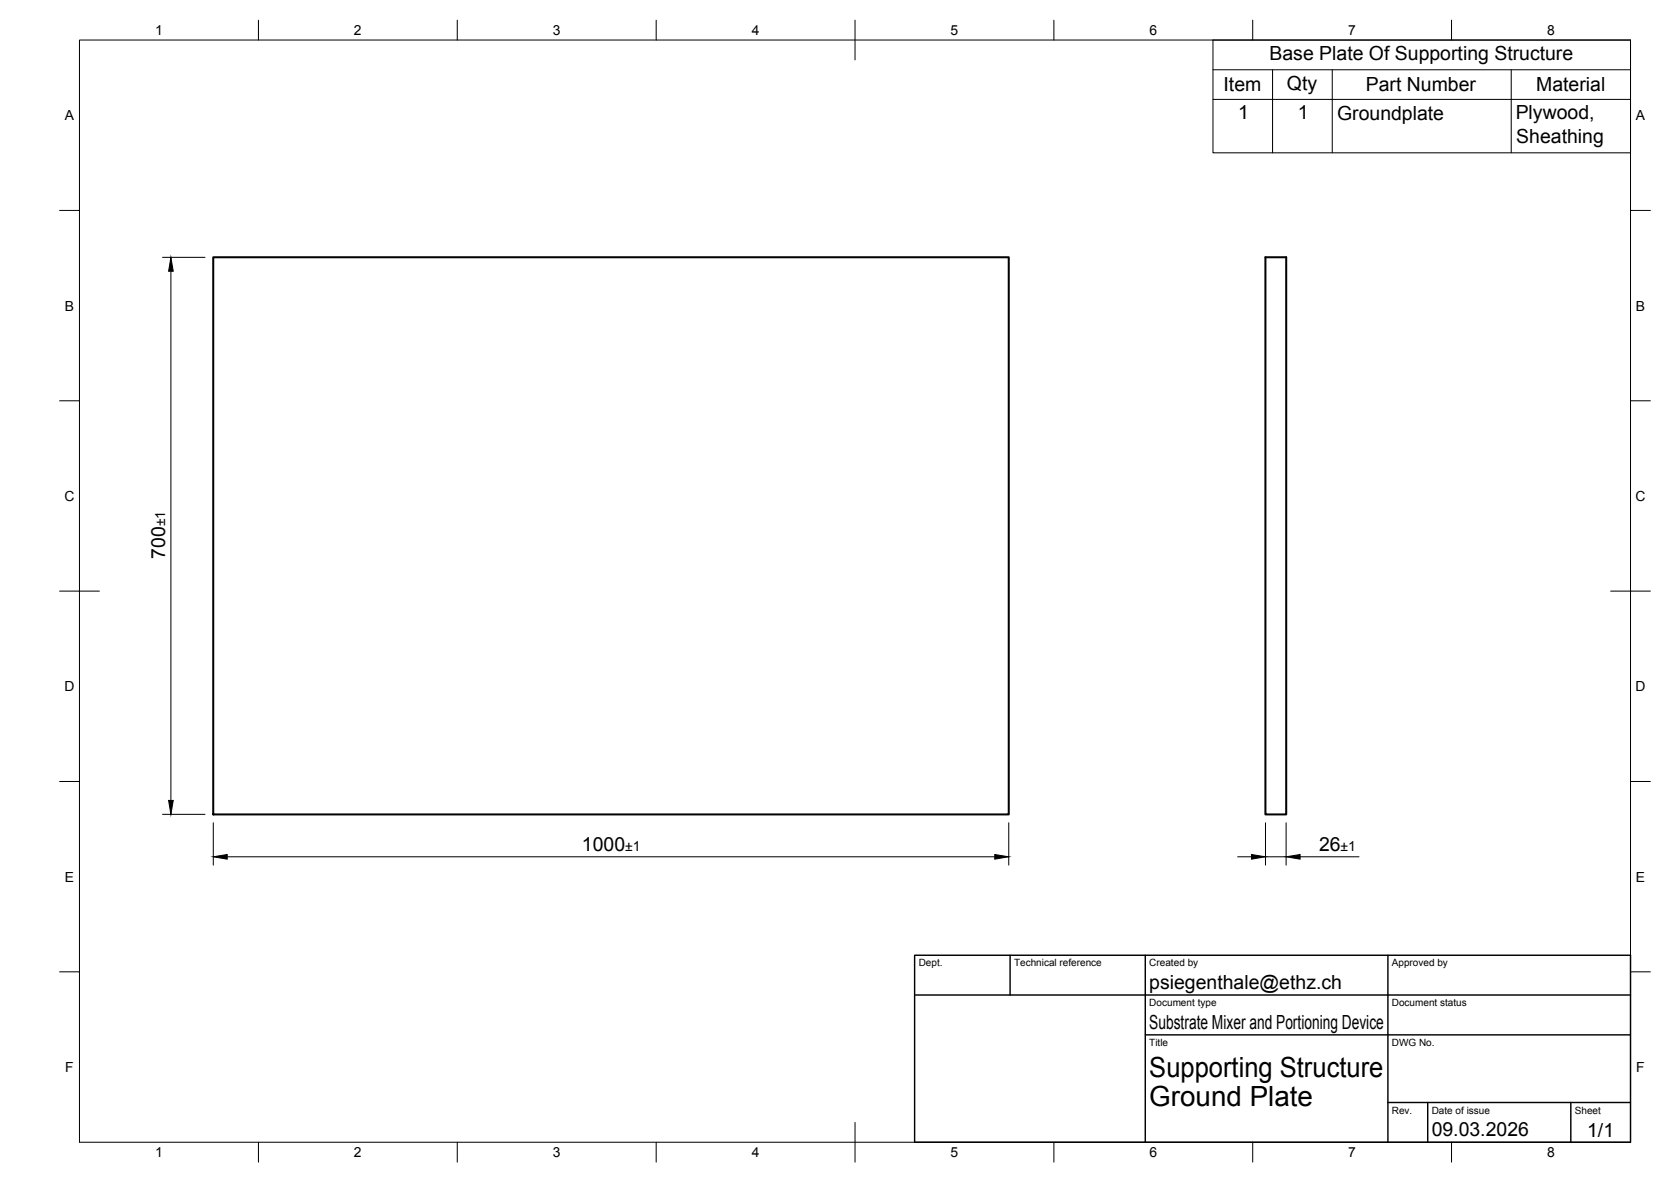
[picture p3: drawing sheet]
<svg xmlns="http://www.w3.org/2000/svg" width="420mm" height="297mm" viewBox="0 0 420 297" stroke-linecap="round" stroke-linejoin="round" font-family="sans-serif">
<path d="M53.6 64.7h200v140h-200zM318.2 64.7h5.2v140h-5.2z" fill="none" stroke="#000" stroke-width=".51"/>
<g fill="none" stroke="#000" stroke-width=".25">
<path d="M20 10.1h390v276.9h-390zM65 5.1v5M115 5.1v5M165 5.1v5M215 5.1v10M265 5.1v5M305 10.1h105v28.3h-105zM305 17.5h105M315 5.1v5M320 17.5v20.9M335 17.5v20.9M365 5.1v5"/>
<path d="M380 17.5v20.9M305 25h105M15 52.9h5M410 52.9h5M40.9 64.7h10.6M43 68.2v133M15 100.7h5M410 100.7h5M15 148.6h10M405 148.6h10M15 196.4h5M410 196.4h5"/>
<path d="M40.9 204.6h10.6M53.6 206.8v10.6M57.1 215.3h193M253.6 206.8v10.6M311.2 215.3h3.5M318.2 215.3h5.2M318.2 206.8v10.6M323.4 206.8v10.6M326.9 215.3h14.8M15 244.2h5M410 244.2h5M65 287v5"/>
<path d="M115 287v5M165 287v5M215 282.1v9.9M265 287v5M315 287v5M365 287v5"/>
</g>
<path d="M230 240.1h180v46.9h-180zM230 250h180M254 240.1v9.9M288 240.1v46.9M349 240.1v46.9M288 260.1h122M349 277.1h61M359 277.1v9.9M395 277.1v9.9" fill="none" stroke="#000" stroke-width=".36"/>
<path d="M43 64.7l.6 3.5h-1.2zM42.4 201.2h1.2l-.6 3.4zM53.6 215.3l3.5-.6v1.2zM250.1 214.7l3.5 .6-3.5 .6zM314.7 214.7l3.5 .6-3.5 .6zM323.4 215.3l3.5-.6v1.2z" fill="#000" stroke="#000" stroke-width=".25"/>
<g font-size="7">
<text x="289" y="270.6">Supporting Structure</text>
<text x="289" y="278.1">Ground Plate</text>
</g>
<g font-size="4.9">
<text x="319.2" y="15.1">Base Plate Of Supporting Structure</text>
<text x="307.7" y="23">Item</text>
<text x="323.6" y="22.5">Qty</text>
<text x="343.4" y="23">Part Number</text>
<text x="386.3" y="23">Material</text>
<text x="311.3" y="29.9">1</text>
<text x="326.3" y="29.9">1</text>
<text x="336.2" y="30">Groundplate</text>
<text x="381.1" y="30">Plywood,</text>
<text x="381.3" y="35.9">Sheathing</text>
<text x="41.5" y="140.5" transform="rotate(-90 41.5 140.5)">700</text>
<text x="146.3" y="213.9">1000</text>
<text x="331.7" y="213.9">26</text>
<text x="289" y="248.5">psiegenthale@ethz.ch</text>
<text x="289" y="258.6">Substrate Mixer and Portioning Device</text>
<text x="360" y="285.5">09.03.2026</text>
<text x="399.1" y="285.7">1/1</text>
</g>
<g font-size="3.5">
<text x="39" y="8.8">1</text>
<text x="89" y="8.8">2</text>
<text x="139" y="8.8">3</text>
<text x="189" y="8.8">4</text>
<text x="239" y="8.8">5</text>
<text x="289" y="8.8">6</text>
<text x="339" y="8.8">7</text>
<text x="389" y="8.8">8</text>
<text x="16.3" y="30.2">A</text>
<text x="411.3" y="30.2">A</text>
<text x="16.3" y="78">B</text>
<text x="411.3" y="78">B</text>
<text x="16.2" y="125.9">C</text>
<text x="411.2" y="125.9">C</text>
<text x="41.5" y="132.3" transform="rotate(-90 41.5 132.3)">±1</text>
<text x="16.2" y="173.7">D</text>
<text x="411.2" y="173.7">D</text>
<text x="157.2" y="213.9">±1</text>
<text x="337.1" y="213.9">±1</text>
<text x="16.3" y="221.6">E</text>
<text x="411.3" y="221.6">E</text>
<text x="16.4" y="269.4">F</text>
<text x="411.4" y="269.4">F</text>
<text x="39" y="290.8">1</text>
<text x="89" y="290.8">2</text>
<text x="139" y="290.8">3</text>
<text x="189" y="290.8">4</text>
<text x="239" y="290.8">5</text>
<text x="289" y="290.8">6</text>
<text x="339" y="290.8">7</text>
<text x="389" y="290.8">8</text>
</g>
<g font-size="2.5">
<text x="231" y="242.9">Dept.</text>
<text x="255" y="242.9">Technical reference</text>
<text x="289" y="242.9">Created by</text>
<text x="350" y="242.9">Approved by</text>
<text x="289" y="252.8">Document type</text>
<text x="350" y="252.8">Document status</text>
<text x="289" y="262.9">Title</text>
<text x="350" y="262.9">DWG No.</text>
<text x="350" y="279.9">Rev.</text>
<text x="360" y="279.9">Date of issue</text>
<text x="396" y="279.9">Sheet</text>
</g>
</svg>
